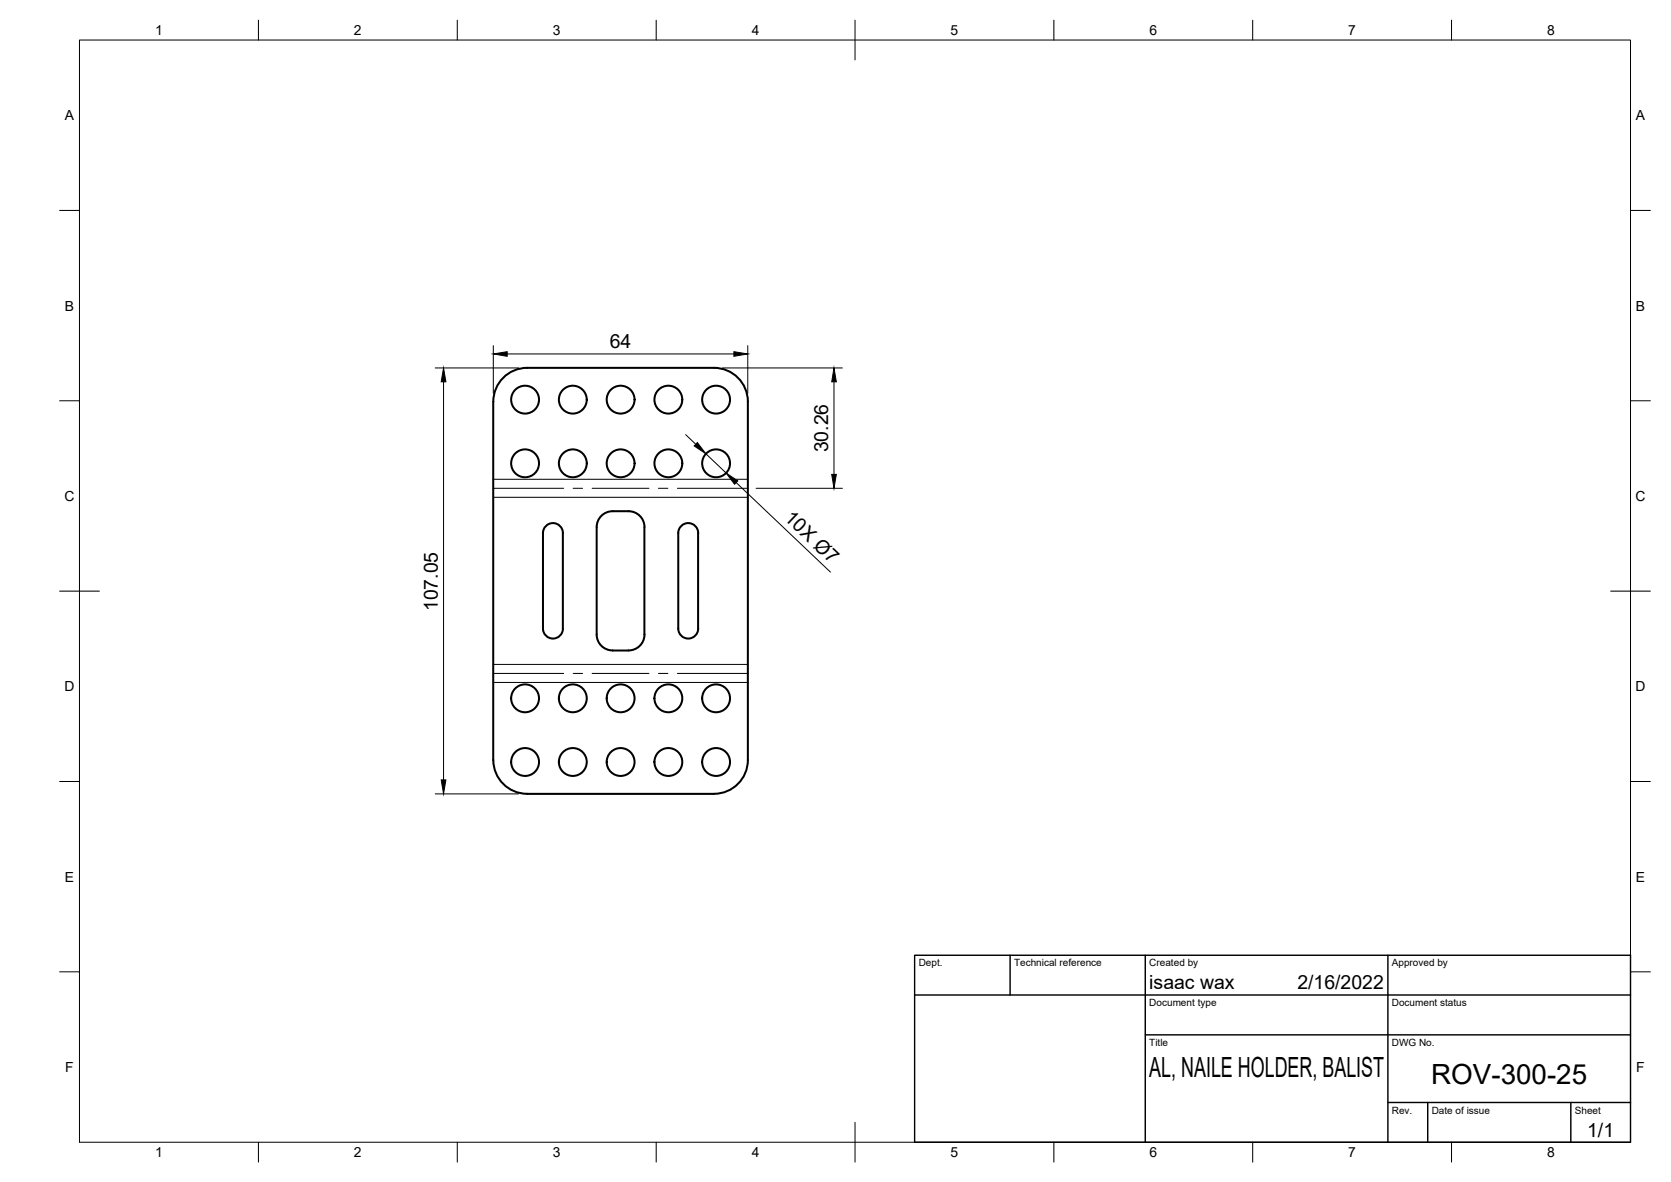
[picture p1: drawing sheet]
<svg xmlns="http://www.w3.org/2000/svg" width="420mm" height="297mm" viewBox="0 0 420 297" stroke-linecap="round" stroke-linejoin="round" font-family="sans-serif">
<!-- layer: Visible -->
<g fill="none" stroke="#000" stroke-width=".51">
<path d="M141.5 134v24M141.5 134a2.51 2.51 0 0 0-2.5-2.5 2.51 2.51 0 0 0-2.5 2.5v24a2.51 2.51 0 0 0 2.5 2.5 2.51 2.51 0 0 0 2.5-2.5M154 128.5h4a4 4 0 0 1 4.1 4l-.1 27a4 4 0 0 1-4 4M154 128.5a4 4 0 0 0-4 4v27a4 4 0 0 0 4 4M175.5 134v24M175.6 134a2.51 2.51 0 0 0-2.6-2.5 2.51 2.51 0 0 0-2.5 2.5v24a2.51 2.51 0 0 0 2.6 2.5 2.51 2.51 0 0 0 2.5-2.5M154 163.5h4M132.5 199.5h47M132.5 199.5a8.5 8.5 0 0 1-8.5-8.5v-90.1a8.5 8.5 0 0 1 8.5-8.5h47a8.5 8.5 0 0 1 8.5 8.5v90.1a8.5 8.5 0 0 1-8.5 8.5"/>
<circle cx="132" cy="116.4" r="3.5"/>
<circle cx="132" cy="100.4" r="3.5"/>
<circle cx="144" cy="100.4" r="3.5"/>
<circle cx="144" cy="116.4" r="3.5"/>
<circle cx="156.1" cy="116.4" r="3.5"/>
<circle cx="156.1" cy="100.4" r="3.5"/>
<circle cx="168.1" cy="100.4" r="3.5"/>
<circle cx="168.1" cy="116.4" r="3.5"/>
<circle cx="180.1" cy="100.4" r="3.5"/>
<circle cx="180.1" cy="116.4" r="3.5"/>
<circle cx="132" cy="175.5" r="3.5"/>
<circle cx="144" cy="175.5" r="3.5"/>
<circle cx="156.1" cy="175.5" r="3.5"/>
<circle cx="168.1" cy="175.5" r="3.5"/>
<circle cx="180.1" cy="175.5" r="3.5"/>
<circle cx="132" cy="191.5" r="3.5"/>
<circle cx="144" cy="191.5" r="3.5"/>
<circle cx="156.1" cy="191.5" r="3.5"/>
<circle cx="168.1" cy="191.5" r="3.5"/>
<circle cx="180.1" cy="191.5" r="3.5"/>
</g>
<!-- layer: Center Lines -->
<path d="M124 122.7h17.7M144.1 122.7h2.4M148.9 122.7h14.3M165.6 122.7h2.3M170.3 122.7h17.7M124 169.2h17.7M144.1 169.2h2.4M148.9 169.2h14.3M165.6 169.2h2.3M170.3 169.2h17.7" fill="none" stroke="#000" stroke-width=".25"/>
<!-- layer: Visible Narrow -->
<path d="M124 125h64M124 120.4h64M124 171.5h64M124 167h64" fill="none" stroke="#000" stroke-width=".25"/>
<!-- layer: Border -->
<g fill="none" stroke="#000" stroke-width=".25">
<path d="M20 10.1h390v276.9h-390zM65 5.1v5M115 5.1v5M165 5.1v5M215 5.1v10M265 5.1v5M315 5.1v5M365 5.1v5M15 52.9h5M410 52.9h5M15 100.7h5M410 100.7h5"/>
<path d="M15 148.6h10M405 148.6h10M15 196.4h5M410 196.4h5M15 244.2h5M410 244.2h5M65 287v5M115 287v5M165 287v5M215 282.1v9.9M265 287v5M315 287v5"/>
<path d="M365 287v5"/>
</g>
<!-- layer: TitleBlock -->
<path d="M230 240.1h180v46.9h-180zM230 250h180M254 240.1v9.9M288 240.1v46.9M349 240.1v46.9M288 260.1h122M349 277.1h61M359 277.1v9.9M395 277.1v9.9" fill="none" stroke="#000" stroke-width=".36"/>
<!-- layer: Dimensions -->
<path d="M109.4 92.5h21M111.5 96v100M124 86.9v12M127.5 88.9h57M181.6 92.5h30.2M188 86.9v12M209.7 96v23.2M172.4 109.2l2.5 2.4M177.5 114l5.1 4.9M185.1 121.3l23.7 22.5M190.1 122.7h21.7M109.4 199.5h21" fill="none" stroke="#000" stroke-width=".25"/>
<path d="M111.5 92.5l.6 3.5h-1.2zM124 88.9l3.5-.5v1.1zM184.5 88.4l3.5 .5-3.5 .6zM209.7 92.5l.6 3.5h-1.2zM175.3 111.2l2.2 2.8-3-1.9zM209.1 119.2h1.2l-.6 3.5zM182.6 118.9l2.9 1.9-.8 .9zM110.9 196h1.2l-.6 3.5z" fill="#000" stroke="#000" stroke-width=".25"/>
<g font-size="7">
<text x="289" y="270.6">AL, NAILE HOLDER, BALIST</text>
<text x="359.9" y="272.3">ROV-300-25</text>
</g>
<g font-size="4.9">
<text x="153.3" y="87.5">64</text>
<text x="208.2" y="113.7" transform="rotate(-90 208.2 113.7)">30.26</text>
<text x="197" y="130.4" transform="rotate(44 197 130.4)">10X Ø7</text>
<text x="110.1" y="153.6" transform="rotate(-90 110.1 153.6)">107.05</text>
<text x="289" y="248.5">isaac wax</text>
<text x="326.2" y="248.5">2/16/2022</text>
<text x="399.1" y="285.7">1/1</text>
</g>
<g font-size="3.5">
<text x="39" y="8.8">1</text>
<text x="89" y="8.8">2</text>
<text x="139" y="8.8">3</text>
<text x="189" y="8.8">4</text>
<text x="239" y="8.8">5</text>
<text x="289" y="8.8">6</text>
<text x="339" y="8.8">7</text>
<text x="389" y="8.8">8</text>
<text x="16.3" y="30.2">A</text>
<text x="411.3" y="30.2">A</text>
<text x="16.3" y="78">B</text>
<text x="411.3" y="78">B</text>
<text x="16.2" y="125.9">C</text>
<text x="411.2" y="125.9">C</text>
<text x="16.2" y="173.7">D</text>
<text x="411.2" y="173.7">D</text>
<text x="16.3" y="221.6">E</text>
<text x="411.3" y="221.6">E</text>
<text x="16.4" y="269.4">F</text>
<text x="411.4" y="269.4">F</text>
<text x="39" y="290.8">1</text>
<text x="89" y="290.8">2</text>
<text x="139" y="290.8">3</text>
<text x="189" y="290.8">4</text>
<text x="239" y="290.8">5</text>
<text x="289" y="290.8">6</text>
<text x="339" y="290.8">7</text>
<text x="389" y="290.8">8</text>
</g>
<g font-size="2.5">
<text x="231" y="242.9">Dept.</text>
<text x="255" y="242.9">Technical reference</text>
<text x="289" y="242.9">Created by</text>
<text x="350" y="242.9">Approved by</text>
<text x="289" y="252.8">Document type</text>
<text x="350" y="252.8">Document status</text>
<text x="289" y="262.9">Title</text>
<text x="350" y="262.9">DWG No.</text>
<text x="350" y="279.9">Rev.</text>
<text x="360" y="279.9">Date of issue</text>
<text x="396" y="279.9">Sheet</text>
</g>
</svg>
